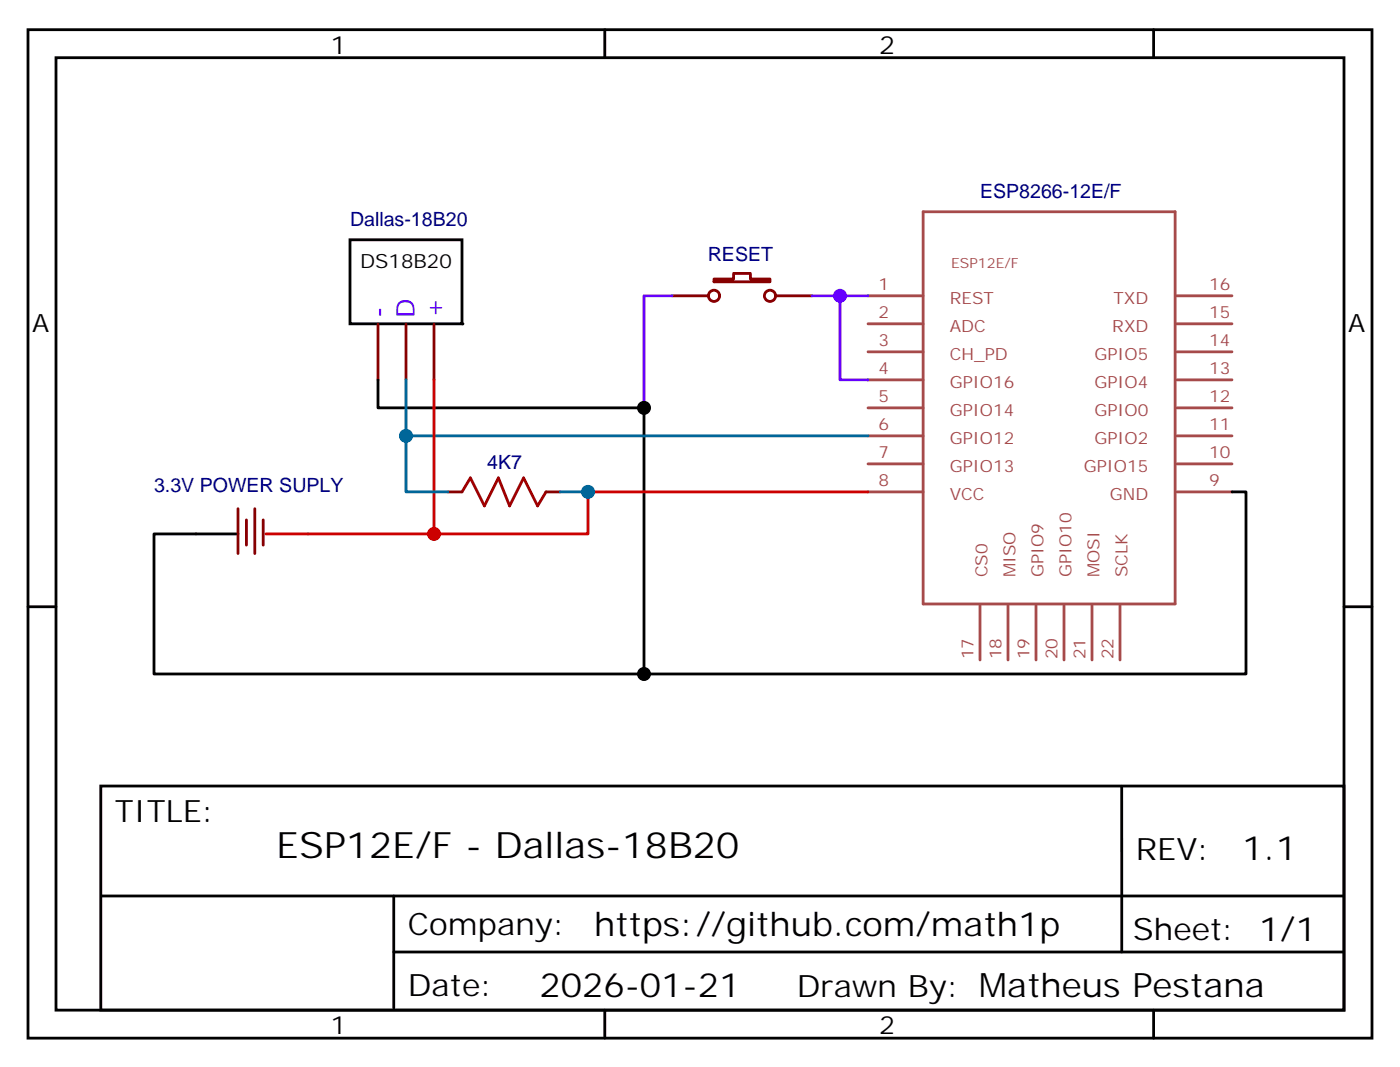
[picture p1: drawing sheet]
<svg xmlns="http://www.w3.org/2000/svg" width="176mm" height="134mm" viewBox="0 0 176 134" stroke-linecap="round" stroke-linejoin="round" font-family="sans-serif">
<g fill="none" stroke="#000" stroke-width=".35">
<path d="M3.5 3.7h169.4v127h-169.4zM7.1 7.3h162.2v119.9h-162.2zM76.2 3.7v3.6M145.3 3.7v3.6M44.1 30.2h14.1v10.6h-14.1zM47.6 47.8v3.6h33.5v33.5h-61.7v-17.7h10.6M3.5 76.4h3.6M155.2 61.9h1.8v23h-75.9M169.3 76.4h3.6M12.7 99h156.6v28.2h-156.6zM141.3 99v20.9M12.7 112.8h156.5"/>
<path d="M49.6 119.9h119.6M49.6 112.8v14.1M76.2 127.2v3.5M145.3 127.2v3.5"/>
</g>
<g fill="none" stroke="#a64a4a" stroke-width=".35">
<path d="M109.4 37.3h6.9M116.3 26.7h31.8v49.4h-31.8zM148.3 37.3h6.9M109.4 40.8h6.9M109.4 44.3h6.9M109.4 51.4h6.9M109.4 54.9h6.9M109.4 47.8h6.9M109.4 58.4h6.9M148.3 40.8h6.9M148.3 44.3h6.9M148.3 51.4h6.9"/>
<path d="M148.3 54.9h6.9M148.3 47.8h6.9M148.3 58.4h6.9M109.4 61.9h6.9M123.5 76.2v6.9M127 76.2v6.9M130.5 76.2v6.9M134.1 76.2v6.9M137.6 76.2v6.9M141.1 76.2v6.9M148.3 61.9h6.9"/>
</g>
<g fill="none" stroke="#870000" stroke-width=".35">
<path d="M84.7 37.3h4.6M90 35.1h2.4v-.7h2.1v.7h2.5v.4h-7zM97.7 37.3h4.6M47.6 40.8v7M51.2 40.8v7M54.7 40.8v7M30 64.1v5.6M31 65.5v3.2M32.1 64.1v5.6M33.2 65.5v3.2M56.4 61.9h1.8M68.8 61.9h1.8"/>
<circle cx="90" cy="37.3" r=".71"/>
<circle cx="97" cy="37.3" r=".71"/>
</g>
<g fill="#000">
<circle cx="58.2" cy="40.8" r=".18"/>
<circle cx="81.1" cy="51.4" r=".88"/>
</g>
<path d="M54.7 47.8v19.4h-21.2M109.4 61.9h-35.3v5.3h-19.4" fill="none" stroke="#c00" stroke-width=".35"/>
<path d="M51.2 47.8v7.1h58.2M51.2 54.9v7h5.2M70.6 61.9h3.5" fill="none" stroke="#069" stroke-width=".35"/>
<path d="M58.2 61.9l1.1-1.7 1.7 3.5 1.8-3.5 1.4 3.5 1.8-3.5 1.7 3.5 1.1-1.8" fill="none" stroke="#a10000" stroke-width=".35"/>
<path d="M84.7 37.3h-3.6v14.1M102.3 37.3h3.5M109.4 37.3h-3.6v10.5h3.6" fill="none" stroke="#60f" stroke-width=".35"/>
<circle cx="105.8" cy="37.3" r=".88" fill="#60f"/>
<circle cx="74.1" cy="61.9" r=".88" fill="#069"/>
<circle cx="81.1" cy="84.9" r=".88" fill="#000"/>
<circle cx="51.2" cy="54.9" r=".88" fill="#069"/>
<circle cx="54.7" cy="67.2" r=".88" fill="#c00"/>
<text font-size="4.6" x="34.8" y="108">ESP12E/F - Dallas-18B20</text>
<g font-size="4.2">
<text x="156.5" y="108.2">1.1</text>
<text x="74.9" y="117.8">https://github.com/math1p</text>
<text x="68" y="125.6">2026-01-21</text>
</g>
<g font-size="3.9">
<text x="14.5" y="103.6">TITLE:</text>
<text x="143.1" y="108.2">REV:</text>
<text x="51.4" y="117.8">Company:</text>
<text x="142.7" y="118.4">Sheet: 1/1</text>
<text x="51.4" y="125.4">Date:</text>
<text x="100.4" y="125.5">Drawn By: Matheus Pestana</text>
</g>
<g font-size="3.2">
<text x="41.6" y="6.7">1</text>
<text x="110.8" y="6.7">2</text>
<text x="4.1" y="41.8">A</text>
<text x="169.9" y="41.8">A</text>
<text x="41.6" y="130.2">1</text>
<text x="110.8" y="130.2">2</text>
</g>
<g font-size="3.2" fill="#00f">
<text x="48.7" y="40.1" transform="rotate(-90 48.7 40.1)">-</text>
<text x="52.2" y="40.1" transform="rotate(-90 52.2 40.1)">D</text>
<text x="55.7" y="40.1" transform="rotate(-90 55.7 40.1)">+</text>
</g>
<g font-size="2.5" fill="#000080">
<text x="44.1" y="28.4">Dallas-18B20</text>
<text x="123.5" y="24.9">ESP8266-12E/F</text>
<text x="89.2" y="32.8">RESET</text>
<text x="61.4" y="59.1">4K7</text>
<text x="19.4" y="61.9">3.3V POWER SUPLY</text>
</g>
<text font-size="2.5" x="45.4" y="33.7">DS18B20</text>
<g font-size="2.1" fill="#a54b4b">
<text x="110.7" y="40.1">2</text>
<text x="110.7" y="36.6">1</text>
<text x="119.7" y="41.8">ADC</text>
<text x="119.7" y="38.3">REST</text>
<text x="140.1" y="41.8">RXD</text>
<text x="140.3" y="38.3">TXD</text>
<text x="152.3" y="40.1">15</text>
<text x="152.3" y="36.6">16</text>
<text x="110.7" y="43.6">3</text>
<text x="110.7" y="47.1">4</text>
<text x="119.7" y="45.3">CH_PD</text>
<text x="137.9" y="45.3">GPIO5</text>
<text x="152.3" y="47.1">13</text>
<text x="152.3" y="43.6">14</text>
<text x="110.7" y="50.7">5</text>
<text x="119.7" y="52.4">GPIO14</text>
<text x="119.7" y="48.9">GPIO16</text>
<text x="137.9" y="52.4">GPIO0</text>
<text x="137.9" y="48.9">GPIO4</text>
<text x="152.3" y="50.7">12</text>
<text x="110.7" y="54.2">6</text>
<text x="110.7" y="57.7">7</text>
<text x="119.7" y="55.9">GPIO12</text>
<text x="119.7" y="59.5">GPIO13</text>
<text x="136.5" y="59.5">GPIO15</text>
<text x="137.9" y="55.9">GPIO2</text>
<text x="152.3" y="54.2">11</text>
<text x="152.3" y="57.7">10</text>
<text x="110.7" y="61.3">8</text>
<text x="119.7" y="63">VCC</text>
<text x="139.8" y="63">GND</text>
<text x="152.3" y="61.3">9</text>
<text x="124.4" y="72.7" transform="rotate(-90 124.4 72.7)">CS0</text>
<text x="127.9" y="72.7" transform="rotate(-90 127.9 72.7)">MISO</text>
<text x="131.5" y="72.7" transform="rotate(-90 131.5 72.7)">GPIO9</text>
<text x="135" y="72.7" transform="rotate(-90 135 72.7)">GPIO10</text>
<text x="138.5" y="72.7" transform="rotate(-90 138.5 72.7)">MOSI</text>
<text x="142" y="72.7" transform="rotate(-90 142 72.7)">SCLK</text>
<text x="122.7" y="83" transform="rotate(-90 122.7 83)">17</text>
<text x="126.2" y="83" transform="rotate(-90 126.2 83)">18</text>
<text x="129.7" y="83" transform="rotate(-90 129.7 83)">19</text>
<text x="133.3" y="83" transform="rotate(-90 133.3 83)">20</text>
<text x="136.8" y="83" transform="rotate(-90 136.8 83)">21</text>
<text x="140.3" y="83" transform="rotate(-90 140.3 83)">22</text>
</g>
<text font-size="1.8" fill="#a54b4b" x="119.8" y="33.7">ESP12E/F</text>
</svg>
